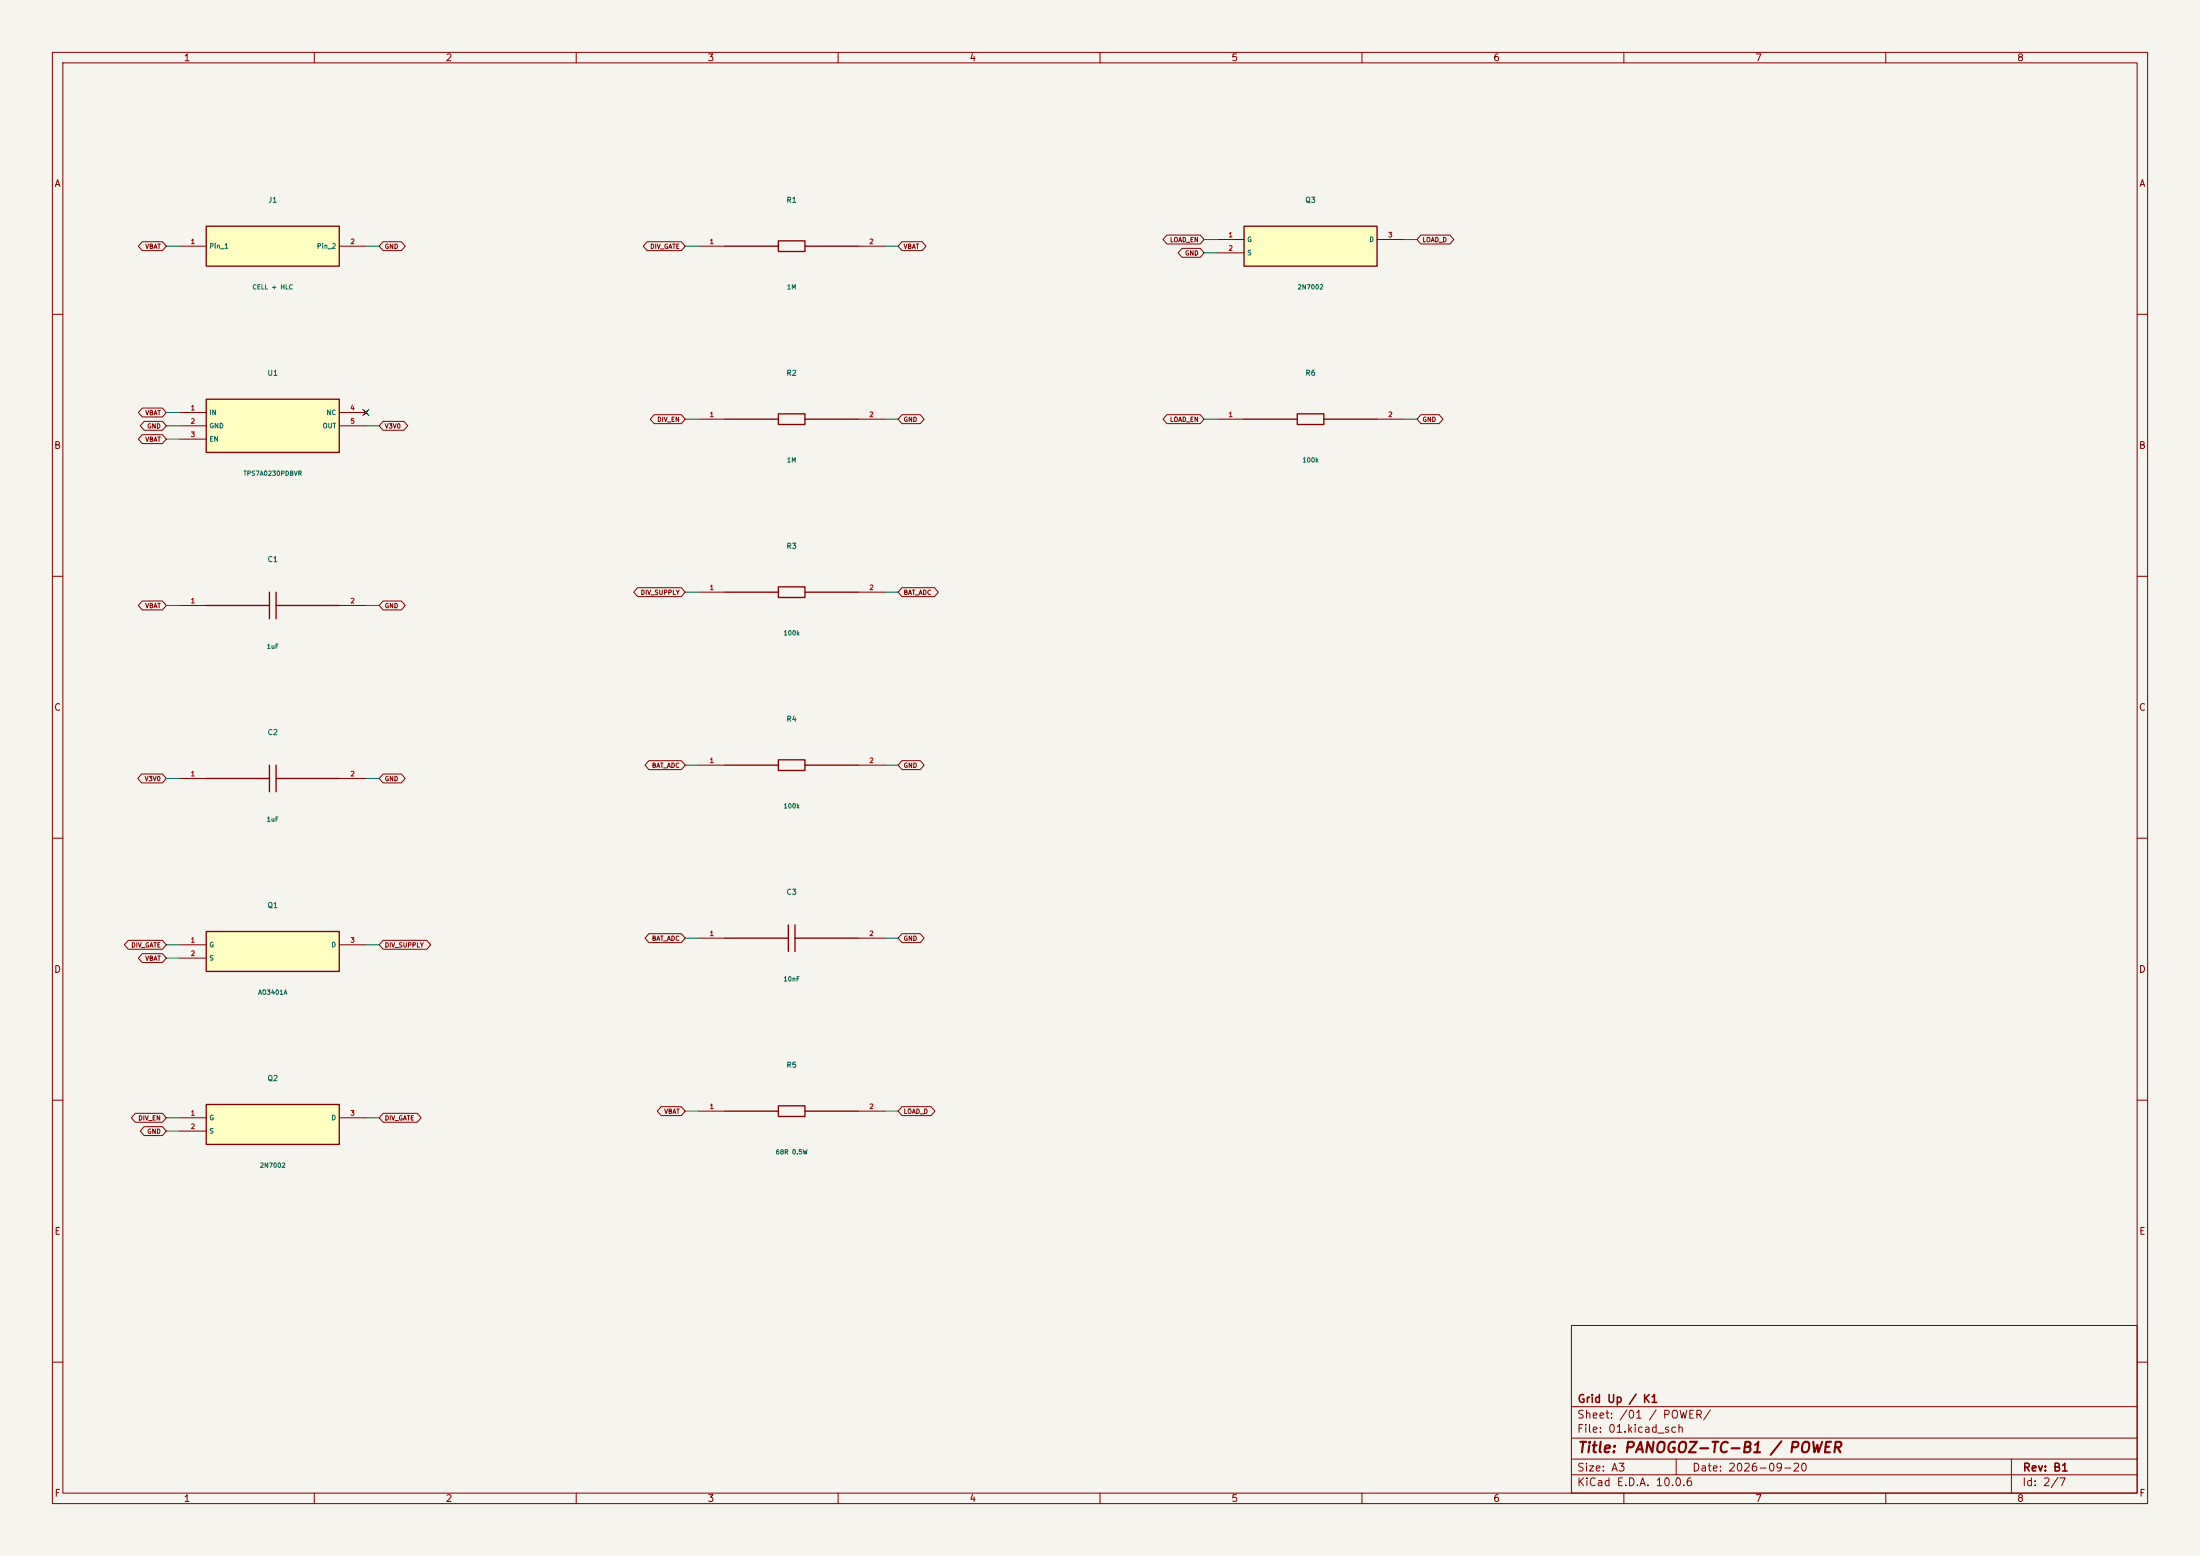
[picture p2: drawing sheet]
(kicad_sch (version 20250114) (generator "eeschema") (paper "A3") (title_block (title "PANOGOZ-TC-B1 / POWER") (date "2026-09-20") (rev "B1") (company "Grid Up / K1")) (lib_symbols (symbol "B1:J1" (pin_names (offset .5)) (in_bom yes) (on_board yes) (property "Reference" "U" (at 0 8.81 0) (effects (font (size 1 1)))) (property "Value" "CELL + HLC" (at 0 -6.8100000000000005 0) (effects (font (size 1 1)))) (symbol "J1_0_1" (rectangle (start -12.7 3.81) (end 12.7 -3.81) (stroke (width .254) (type default)) (fill (type background)))) (symbol "J1_1_1" (pin passive line (at -17.78 0.0 0) (length 5.08) (name "Pin_1" (effects (font (size .9 .9)))) (number "1" (effects (font (size .9 .9))))) (pin passive line (at 17.78 0.0 180) (length 5.08) (name "Pin_2" (effects (font (size .9 .9)))) (number "2" (effects (font (size .9 .9))))))) (symbol "B1:U1" (pin_names (offset .5)) (in_bom yes) (on_board yes) (property "Reference" "U" (at 0 10.08 0) (effects (font (size 1 1)))) (property "Value" "TPS7A0230PDBVR" (at 0 -8.08 0) (effects (font (size 1 1)))) (symbol "U1_0_1" (rectangle (start -12.7 5.08) (end 12.7 -5.08) (stroke (width .254) (type default)) (fill (type background)))) (symbol "U1_1_1" (pin power_in line (at -17.78 2.54 0) (length 5.08) (name "IN" (effects (font (size .9 .9)))) (number "1" (effects (font (size .9 .9))))) (pin power_in line (at -17.78 0.0 0) (length 5.08) (name "GND" (effects (font (size .9 .9)))) (number "2" (effects (font (size .9 .9))))) (pin input line (at -17.78 -2.54 0) (length 5.08) (name "EN" (effects (font (size .9 .9)))) (number "3" (effects (font (size .9 .9))))) (pin no_connect line (at 17.78 2.54 180) (length 5.08) (name "NC" (effects (font (size .9 .9)))) (number "4" (effects (font (size .9 .9))))) (pin power_out line (at 17.78 0.0 180) (length 5.08) (name "OUT" (effects (font (size .9 .9)))) (number "5" (effects (font (size .9 .9))))))) (symbol "B1:C1" (pin_names (offset .5)) (in_bom yes) (on_board yes) (property "Reference" "U" (at 0 8.81 0) (effects (font (size 1 1)))) (property "Value" "1uF" (at 0 -6.8100000000000005 0) (effects (font (size 1 1)))) (symbol "C1_0_1" (polyline (pts (xy -0.635 -2.54) (xy -0.635 2.54)) (stroke (width .254) (type default)) (fill (type none))) (polyline (pts (xy 0.635 -2.54) (xy 0.635 2.54)) (stroke (width .254) (type default)) (fill (type none))) (polyline (pts (xy -12.7 0) (xy -0.635 0)) (stroke (width .254) (type default)) (fill (type none))) (polyline (pts (xy 0.635 0) (xy 12.7 0)) (stroke (width .254) (type default)) (fill (type none)))) (symbol "C1_1_1" (pin passive line (at -17.78 0.0 0) (length 5.08) (name "" (effects (font (size .9 .9)))) (number "1" (effects (font (size .9 .9))))) (pin passive line (at 17.78 0.0 180) (length 5.08) (name "" (effects (font (size .9 .9)))) (number "2" (effects (font (size .9 .9))))))) (symbol "B1:C2" (pin_names (offset .5)) (in_bom yes) (on_board yes) (property "Reference" "U" (at 0 8.81 0) (effects (font (size 1 1)))) (property "Value" "1uF" (at 0 -6.8100000000000005 0) (effects (font (size 1 1)))) (symbol "C2_0_1" (polyline (pts (xy -0.635 -2.54) (xy -0.635 2.54)) (stroke (width .254) (type default)) (fill (type none))) (polyline (pts (xy 0.635 -2.54) (xy 0.635 2.54)) (stroke (width .254) (type default)) (fill (type none))) (polyline (pts (xy -12.7 0) (xy -0.635 0)) (stroke (width .254) (type default)) (fill (type none))) (polyline (pts (xy 0.635 0) (xy 12.7 0)) (stroke (width .254) (type default)) (fill (type none)))) (symbol "C2_1_1" (pin passive line (at -17.78 0.0 0) (length 5.08) (name "" (effects (font (size .9 .9)))) (number "1" (effects (font (size .9 .9))))) (pin passive line (at 17.78 0.0 180) (length 5.08) (name "" (effects (font (size .9 .9)))) (number "2" (effects (font (size .9 .9))))))) (symbol "B1:Q1" (pin_names (offset .5)) (in_bom yes) (on_board yes) (property "Reference" "U" (at 0 8.81 0) (effects (font (size 1 1)))) (property "Value" "AO3401A" (at 0 -6.8100000000000005 0) (effects (font (size 1 1)))) (symbol "Q1_0_1" (rectangle (start -12.7 3.81) (end 12.7 -3.81) (stroke (width .254) (type default)) (fill (type background)))) (symbol "Q1_1_1" (pin input line (at -17.78 1.27 0) (length 5.08) (name "G" (effects (font (size .9 .9)))) (number "1" (effects (font (size .9 .9))))) (pin passive line (at -17.78 -1.27 0) (length 5.08) (name "S" (effects (font (size .9 .9)))) (number "2" (effects (font (size .9 .9))))) (pin passive line (at 17.78 1.27 180) (length 5.08) (name "D" (effects (font (size .9 .9)))) (number "3" (effects (font (size .9 .9))))))) (symbol "B1:Q2" (pin_names (offset .5)) (in_bom yes) (on_board yes) (property "Reference" "U" (at 0 8.81 0) (effects (font (size 1 1)))) (property "Value" "2N7002" (at 0 -6.8100000000000005 0) (effects (font (size 1 1)))) (symbol "Q2_0_1" (rectangle (start -12.7 3.81) (end 12.7 -3.81) (stroke (width .254) (type default)) (fill (type background)))) (symbol "Q2_1_1" (pin input line (at -17.78 1.27 0) (length 5.08) (name "G" (effects (font (size .9 .9)))) (number "1" (effects (font (size .9 .9))))) (pin passive line (at -17.78 -1.27 0) (length 5.08) (name "S" (effects (font (size .9 .9)))) (number "2" (effects (font (size .9 .9))))) (pin passive line (at 17.78 1.27 180) (length 5.08) (name "D" (effects (font (size .9 .9)))) (number "3" (effects (font (size .9 .9))))))) (symbol "B1:R1" (pin_names (offset .5)) (in_bom yes) (on_board yes) (property "Reference" "U" (at 0 8.81 0) (effects (font (size 1 1)))) (property "Value" "1M" (at 0 -6.8100000000000005 0) (effects (font (size 1 1)))) (symbol "R1_0_1" (rectangle (start -2.54 1.016) (end 2.54 -1.016) (stroke (width .254) (type default)) (fill (type none))) (polyline (pts (xy -12.7 0) (xy -2.54 0)) (stroke (width .254) (type default)) (fill (type none))) (polyline (pts (xy 2.54 0) (xy 12.7 0)) (stroke (width .254) (type default)) (fill (type none)))) (symbol "R1_1_1" (pin passive line (at -17.78 0.0 0) (length 5.08) (name "" (effects (font (size .9 .9)))) (number "1" (effects (font (size .9 .9))))) (pin passive line (at 17.78 0.0 180) (length 5.08) (name "" (effects (font (size .9 .9)))) (number "2" (effects (font (size .9 .9))))))) (symbol "B1:R2" (pin_names (offset .5)) (in_bom yes) (on_board yes) (property "Reference" "U" (at 0 8.81 0) (effects (font (size 1 1)))) (property "Value" "1M" (at 0 -6.8100000000000005 0) (effects (font (size 1 1)))) (symbol "R2_0_1" (rectangle (start -2.54 1.016) (end 2.54 -1.016) (stroke (width .254) (type default)) (fill (type none))) (polyline (pts (xy -12.7 0) (xy -2.54 0)) (stroke (width .254) (type default)) (fill (type none))) (polyline (pts (xy 2.54 0) (xy 12.7 0)) (stroke (width .254) (type default)) (fill (type none)))) (symbol "R2_1_1" (pin passive line (at -17.78 0.0 0) (length 5.08) (name "" (effects (font (size .9 .9)))) (number "1" (effects (font (size .9 .9))))) (pin passive line (at 17.78 0.0 180) (length 5.08) (name "" (effects (font (size .9 .9)))) (number "2" (effects (font (size .9 .9))))))) (symbol "B1:R3" (pin_names (offset .5)) (in_bom yes) (on_board yes) (property "Reference" "U" (at 0 8.81 0) (effects (font (size 1 1)))) (property "Value" "100k" (at 0 -6.8100000000000005 0) (effects (font (size 1 1)))) (symbol "R3_0_1" (rectangle (start -2.54 1.016) (end 2.54 -1.016) (stroke (width .254) (type default)) (fill (type none))) (polyline (pts (xy -12.7 0) (xy -2.54 0)) (stroke (width .254) (type default)) (fill (type none))) (polyline (pts (xy 2.54 0) (xy 12.7 0)) (stroke (width .254) (type default)) (fill (type none)))) (symbol "R3_1_1" (pin passive line (at -17.78 0.0 0) (length 5.08) (name "" (effects (font (size .9 .9)))) (number "1" (effects (font (size .9 .9))))) (pin passive line (at 17.78 0.0 180) (length 5.08) (name "" (effects (font (size .9 .9)))) (number "2" (effects (font (size .9 .9))))))) (symbol "B1:R4" (pin_names (offset .5)) (in_bom yes) (on_board yes) (property "Reference" "U" (at 0 8.81 0) (effects (font (size 1 1)))) (property "Value" "100k" (at 0 -6.8100000000000005 0) (effects (font (size 1 1)))) (symbol "R4_0_1" (rectangle (start -2.54 1.016) (end 2.54 -1.016) (stroke (width .254) (type default)) (fill (type none))) (polyline (pts (xy -12.7 0) (xy -2.54 0)) (stroke (width .254) (type default)) (fill (type none))) (polyline (pts (xy 2.54 0) (xy 12.7 0)) (stroke (width .254) (type default)) (fill (type none)))) (symbol "R4_1_1" (pin passive line (at -17.78 0.0 0) (length 5.08) (name "" (effects (font (size .9 .9)))) (number "1" (effects (font (size .9 .9))))) (pin passive line (at 17.78 0.0 180) (length 5.08) (name "" (effects (font (size .9 .9)))) (number "2" (effects (font (size .9 .9))))))) (symbol "B1:C3" (pin_names (offset .5)) (in_bom yes) (on_board yes) (property "Reference" "U" (at 0 8.81 0) (effects (font (size 1 1)))) (property "Value" "10nF" (at 0 -6.8100000000000005 0) (effects (font (size 1 1)))) (symbol "C3_0_1" (polyline (pts (xy -0.635 -2.54) (xy -0.635 2.54)) (stroke (width .254) (type default)) (fill (type none))) (polyline (pts (xy 0.635 -2.54) (xy 0.635 2.54)) (stroke (width .254) (type default)) (fill (type none))) (polyline (pts (xy -12.7 0) (xy -0.635 0)) (stroke (width .254) (type default)) (fill (type none))) (polyline (pts (xy 0.635 0) (xy 12.7 0)) (stroke (width .254) (type default)) (fill (type none)))) (symbol "C3_1_1" (pin passive line (at -17.78 0.0 0) (length 5.08) (name "" (effects (font (size .9 .9)))) (number "1" (effects (font (size .9 .9))))) (pin passive line (at 17.78 0.0 180) (length 5.08) (name "" (effects (font (size .9 .9)))) (number "2" (effects (font (size .9 .9))))))) (symbol "B1:R5" (pin_names (offset .5)) (in_bom yes) (on_board yes) (property "Reference" "U" (at 0 8.81 0) (effects (font (size 1 1)))) (property "Value" "68R 0.5W" (at 0 -6.8100000000000005 0) (effects (font (size 1 1)))) (symbol "R5_0_1" (rectangle (start -2.54 1.016) (end 2.54 -1.016) (stroke (width .254) (type default)) (fill (type none))) (polyline (pts (xy -12.7 0) (xy -2.54 0)) (stroke (width .254) (type default)) (fill (type none))) (polyline (pts (xy 2.54 0) (xy 12.7 0)) (stroke (width .254) (type default)) (fill (type none)))) (symbol "R5_1_1" (pin passive line (at -17.78 0.0 0) (length 5.08) (name "" (effects (font (size .9 .9)))) (number "1" (effects (font (size .9 .9))))) (pin passive line (at 17.78 0.0 180) (length 5.08) (name "" (effects (font (size .9 .9)))) (number "2" (effects (font (size .9 .9))))))) (symbol "B1:Q3" (pin_names (offset .5)) (in_bom yes) (on_board yes) (property "Reference" "U" (at 0 8.81 0) (effects (font (size 1 1)))) (property "Value" "2N7002" (at 0 -6.8100000000000005 0) (effects (font (size 1 1)))) (symbol "Q3_0_1" (rectangle (start -12.7 3.81) (end 12.7 -3.81) (stroke (width .254) (type default)) (fill (type background)))) (symbol "Q3_1_1" (pin input line (at -17.78 1.27 0) (length 5.08) (name "G" (effects (font (size .9 .9)))) (number "1" (effects (font (size .9 .9))))) (pin passive line (at -17.78 -1.27 0) (length 5.08) (name "S" (effects (font (size .9 .9)))) (number "2" (effects (font (size .9 .9))))) (pin passive line (at 17.78 1.27 180) (length 5.08) (name "D" (effects (font (size .9 .9)))) (number "3" (effects (font (size .9 .9))))))) (symbol "B1:R6" (pin_names (offset .5)) (in_bom yes) (on_board yes) (property "Reference" "U" (at 0 8.81 0) (effects (font (size 1 1)))) (property "Value" "100k" (at 0 -6.8100000000000005 0) (effects (font (size 1 1)))) (symbol "R6_0_1" (rectangle (start -2.54 1.016) (end 2.54 -1.016) (stroke (width .254) (type default)) (fill (type none))) (polyline (pts (xy -12.7 0) (xy -2.54 0)) (stroke (width .254) (type default)) (fill (type none))) (polyline (pts (xy 2.54 0) (xy 12.7 0)) (stroke (width .254) (type default)) (fill (type none)))) (symbol "R6_1_1" (pin passive line (at -17.78 0.0 0) (length 5.08) (name "" (effects (font (size .9 .9)))) (number "1" (effects (font (size .9 .9))))) (pin passive line (at 17.78 0.0 180) (length 5.08) (name "" (effects (font (size .9 .9)))) (number "2" (effects (font (size .9 .9))))))))
(symbol (lib_id "B1:J1") (at 52.07 46.99 0) (unit 1) (in_bom yes) (on_board yes) (property "Reference" "J1" (at 52.07 38.18 0) (effects (font (size 1 1)) )) (property "Value" "CELL + HLC" (at 52.07 54.800000000000004 0) (effects (font (size 0.85 0.85)) )) (property "Footprint" "Connector_JST:JST_SH_SM02B-SRSS-TB_1x02-1MP_P1.00mm_Horizontal" (at 52.07 46.99 0) (effects (font (size 0.85 0.85)) (hide yes))) (property "MPN" "CELL + HLC" (at 52.07 46.99 0) (effects (font (size 0.85 0.85)) (hide yes))))
(wire (pts (xy 34.29 46.99) (xy 31.75 46.99)) (stroke (width 0) (type default)))
(global_label "VBAT" (shape bidirectional) (at 31.75 46.99 180) (effects (font (size .85 .85)) (justify right)) (property "Intersheetrefs" "${INTERSHEET_REFS}" (at 31.75 46.99 0) (effects (font (size 1 1)) (hide yes))))
(wire (pts (xy 69.85 46.99) (xy 72.39 46.99)) (stroke (width 0) (type default)))
(global_label "GND" (shape bidirectional) (at 72.39 46.99 0) (effects (font (size .85 .85)) (justify left)) (property "Intersheetrefs" "${INTERSHEET_REFS}" (at 72.39 46.99 0) (effects (font (size 1 1)) (hide yes))))
(symbol (lib_id "B1:U1") (at 52.07 81.27999999999999 0) (unit 1) (in_bom yes) (on_board yes) (property "Reference" "U1" (at 52.07 71.19999999999999 0) (effects (font (size 1 1)) )) (property "Value" "TPS7A0230PDBVR" (at 52.07 90.35999999999999 0) (effects (font (size 0.85 0.85)) )) (property "Footprint" "Package_TO_SOT_SMD:SOT-23-5" (at 52.07 81.27999999999999 0) (effects (font (size 0.85 0.85)) (hide yes))) (property "MPN" "TPS7A0230PDBVR" (at 52.07 81.27999999999999 0) (effects (font (size 0.85 0.85)) (hide yes))))
(wire (pts (xy 34.29 78.73999999999998) (xy 31.75 78.73999999999998)) (stroke (width 0) (type default)))
(global_label "VBAT" (shape bidirectional) (at 31.75 78.73999999999998 180) (effects (font (size .85 .85)) (justify right)) (property "Intersheetrefs" "${INTERSHEET_REFS}" (at 31.75 78.73999999999998 0) (effects (font (size 1 1)) (hide yes))))
(wire (pts (xy 34.29 81.27999999999999) (xy 31.75 81.27999999999999)) (stroke (width 0) (type default)))
(global_label "GND" (shape bidirectional) (at 31.75 81.27999999999999 180) (effects (font (size .85 .85)) (justify right)) (property "Intersheetrefs" "${INTERSHEET_REFS}" (at 31.75 81.27999999999999 0) (effects (font (size 1 1)) (hide yes))))
(wire (pts (xy 34.29 83.82) (xy 31.75 83.82)) (stroke (width 0) (type default)))
(global_label "VBAT" (shape bidirectional) (at 31.75 83.82 180) (effects (font (size .85 .85)) (justify right)) (property "Intersheetrefs" "${INTERSHEET_REFS}" (at 31.75 83.82 0) (effects (font (size 1 1)) (hide yes))))
(no_connect (at 69.85 78.73999999999998))
(wire (pts (xy 69.85 81.27999999999999) (xy 72.39 81.27999999999999)) (stroke (width 0) (type default)))
(global_label "V3V0" (shape bidirectional) (at 72.39 81.27999999999999 0) (effects (font (size .85 .85)) (justify left)) (property "Intersheetrefs" "${INTERSHEET_REFS}" (at 72.39 81.27999999999999 0) (effects (font (size 1 1)) (hide yes))))
(symbol (lib_id "B1:C1") (at 52.07 115.57 0) (unit 1) (in_bom yes) (on_board yes) (property "Reference" "C1" (at 52.07 106.75999999999999 0) (effects (font (size 1 1)) )) (property "Value" "1uF" (at 52.07 123.38 0) (effects (font (size 0.85 0.85)) )) (property "Footprint" "Capacitor_SMD:C_0402_1005Metric" (at 52.07 115.57 0) (effects (font (size 0.85 0.85)) (hide yes))) (property "MPN" "X7R 16V 1uF" (at 52.07 115.57 0) (effects (font (size 0.85 0.85)) (hide yes))))
(wire (pts (xy 34.29 115.57) (xy 31.75 115.57)) (stroke (width 0) (type default)))
(global_label "VBAT" (shape bidirectional) (at 31.75 115.57 180) (effects (font (size .85 .85)) (justify right)) (property "Intersheetrefs" "${INTERSHEET_REFS}" (at 31.75 115.57 0) (effects (font (size 1 1)) (hide yes))))
(wire (pts (xy 69.85 115.57) (xy 72.39 115.57)) (stroke (width 0) (type default)))
(global_label "GND" (shape bidirectional) (at 72.39 115.57 0) (effects (font (size .85 .85)) (justify left)) (property "Intersheetrefs" "${INTERSHEET_REFS}" (at 72.39 115.57 0) (effects (font (size 1 1)) (hide yes))))
(symbol (lib_id "B1:C2") (at 52.07 148.58999999999997 0) (unit 1) (in_bom yes) (on_board yes) (property "Reference" "C2" (at 52.07 139.77999999999997 0) (effects (font (size 1 1)) )) (property "Value" "1uF" (at 52.07 156.39999999999998 0) (effects (font (size 0.85 0.85)) )) (property "Footprint" "Capacitor_SMD:C_0402_1005Metric" (at 52.07 148.58999999999997 0) (effects (font (size 0.85 0.85)) (hide yes))) (property "MPN" "X7R 16V 1uF" (at 52.07 148.58999999999997 0) (effects (font (size 0.85 0.85)) (hide yes))))
(wire (pts (xy 34.29 148.58999999999997) (xy 31.75 148.58999999999997)) (stroke (width 0) (type default)))
(global_label "V3V0" (shape bidirectional) (at 31.75 148.58999999999997 180) (effects (font (size .85 .85)) (justify right)) (property "Intersheetrefs" "${INTERSHEET_REFS}" (at 31.75 148.58999999999997 0) (effects (font (size 1 1)) (hide yes))))
(wire (pts (xy 69.85 148.58999999999997) (xy 72.39 148.58999999999997)) (stroke (width 0) (type default)))
(global_label "GND" (shape bidirectional) (at 72.39 148.58999999999997 0) (effects (font (size .85 .85)) (justify left)) (property "Intersheetrefs" "${INTERSHEET_REFS}" (at 72.39 148.58999999999997 0) (effects (font (size 1 1)) (hide yes))))
(symbol (lib_id "B1:Q1") (at 52.07 181.60999999999996 0) (unit 1) (in_bom yes) (on_board yes) (property "Reference" "Q1" (at 52.07 172.79999999999995 0) (effects (font (size 1 1)) )) (property "Value" "AO3401A" (at 52.07 189.41999999999996 0) (effects (font (size 0.85 0.85)) )) (property "Footprint" "Package_TO_SOT_SMD:SOT-23" (at 52.07 181.60999999999996 0) (effects (font (size 0.85 0.85)) (hide yes))) (property "MPN" "AO3401A" (at 52.07 181.60999999999996 0) (effects (font (size 0.85 0.85)) (hide yes))))
(wire (pts (xy 34.29 180.33999999999995) (xy 31.75 180.33999999999995)) (stroke (width 0) (type default)))
(global_label "DIV_GATE" (shape bidirectional) (at 31.75 180.33999999999995 180) (effects (font (size .85 .85)) (justify right)) (property "Intersheetrefs" "${INTERSHEET_REFS}" (at 31.75 180.33999999999995 0) (effects (font (size 1 1)) (hide yes))))
(wire (pts (xy 34.29 182.87999999999997) (xy 31.75 182.87999999999997)) (stroke (width 0) (type default)))
(global_label "VBAT" (shape bidirectional) (at 31.75 182.87999999999997 180) (effects (font (size .85 .85)) (justify right)) (property "Intersheetrefs" "${INTERSHEET_REFS}" (at 31.75 182.87999999999997 0) (effects (font (size 1 1)) (hide yes))))
(wire (pts (xy 69.85 180.33999999999995) (xy 72.39 180.33999999999995)) (stroke (width 0) (type default)))
(global_label "DIV_SUPPLY" (shape bidirectional) (at 72.39 180.33999999999995 0) (effects (font (size .85 .85)) (justify left)) (property "Intersheetrefs" "${INTERSHEET_REFS}" (at 72.39 180.33999999999995 0) (effects (font (size 1 1)) (hide yes))))
(symbol (lib_id "B1:Q2") (at 52.07 214.62999999999994 0) (unit 1) (in_bom yes) (on_board yes) (property "Reference" "Q2" (at 52.07 205.81999999999994 0) (effects (font (size 1 1)) )) (property "Value" "2N7002" (at 52.07 222.43999999999994 0) (effects (font (size 0.85 0.85)) )) (property "Footprint" "Package_TO_SOT_SMD:SOT-23" (at 52.07 214.62999999999994 0) (effects (font (size 0.85 0.85)) (hide yes))) (property "MPN" "2N7002" (at 52.07 214.62999999999994 0) (effects (font (size 0.85 0.85)) (hide yes))))
(wire (pts (xy 34.29 213.35999999999993) (xy 31.75 213.35999999999993)) (stroke (width 0) (type default)))
(global_label "DIV_EN" (shape bidirectional) (at 31.75 213.35999999999993 180) (effects (font (size .85 .85)) (justify right)) (property "Intersheetrefs" "${INTERSHEET_REFS}" (at 31.75 213.35999999999993 0) (effects (font (size 1 1)) (hide yes))))
(wire (pts (xy 34.29 215.89999999999995) (xy 31.75 215.89999999999995)) (stroke (width 0) (type default)))
(global_label "GND" (shape bidirectional) (at 31.75 215.89999999999995 180) (effects (font (size .85 .85)) (justify right)) (property "Intersheetrefs" "${INTERSHEET_REFS}" (at 31.75 215.89999999999995 0) (effects (font (size 1 1)) (hide yes))))
(wire (pts (xy 69.85 213.35999999999993) (xy 72.39 213.35999999999993)) (stroke (width 0) (type default)))
(global_label "DIV_GATE" (shape bidirectional) (at 72.39 213.35999999999993 0) (effects (font (size .85 .85)) (justify left)) (property "Intersheetrefs" "${INTERSHEET_REFS}" (at 72.39 213.35999999999993 0) (effects (font (size 1 1)) (hide yes))))
(symbol (lib_id "B1:R1") (at 151.13 46.99 0) (unit 1) (in_bom yes) (on_board yes) (property "Reference" "R1" (at 151.13 38.18 0) (effects (font (size 1 1)) )) (property "Value" "1M" (at 151.13 54.800000000000004 0) (effects (font (size 0.85 0.85)) )) (property "Footprint" "Resistor_SMD:R_0402_1005Metric" (at 151.13 46.99 0) (effects (font (size 0.85 0.85)) (hide yes))) (property "MPN" "1% thick film 1M" (at 151.13 46.99 0) (effects (font (size 0.85 0.85)) (hide yes))))
(wire (pts (xy 133.35 46.99) (xy 130.81 46.99)) (stroke (width 0) (type default)))
(global_label "DIV_GATE" (shape bidirectional) (at 130.81 46.99 180) (effects (font (size .85 .85)) (justify right)) (property "Intersheetrefs" "${INTERSHEET_REFS}" (at 130.81 46.99 0) (effects (font (size 1 1)) (hide yes))))
(wire (pts (xy 168.91 46.99) (xy 171.45 46.99)) (stroke (width 0) (type default)))
(global_label "VBAT" (shape bidirectional) (at 171.45 46.99 0) (effects (font (size .85 .85)) (justify left)) (property "Intersheetrefs" "${INTERSHEET_REFS}" (at 171.45 46.99 0) (effects (font (size 1 1)) (hide yes))))
(symbol (lib_id "B1:R2") (at 151.13 80.00999999999999 0) (unit 1) (in_bom yes) (on_board yes) (property "Reference" "R2" (at 151.13 71.19999999999999 0) (effects (font (size 1 1)) )) (property "Value" "1M" (at 151.13 87.82 0) (effects (font (size 0.85 0.85)) )) (property "Footprint" "Resistor_SMD:R_0402_1005Metric" (at 151.13 80.00999999999999 0) (effects (font (size 0.85 0.85)) (hide yes))) (property "MPN" "1% thick film 1M" (at 151.13 80.00999999999999 0) (effects (font (size 0.85 0.85)) (hide yes))))
(wire (pts (xy 133.35 80.00999999999999) (xy 130.81 80.00999999999999)) (stroke (width 0) (type default)))
(global_label "DIV_EN" (shape bidirectional) (at 130.81 80.00999999999999 180) (effects (font (size .85 .85)) (justify right)) (property "Intersheetrefs" "${INTERSHEET_REFS}" (at 130.81 80.00999999999999 0) (effects (font (size 1 1)) (hide yes))))
(wire (pts (xy 168.91 80.00999999999999) (xy 171.45 80.00999999999999)) (stroke (width 0) (type default)))
(global_label "GND" (shape bidirectional) (at 171.45 80.00999999999999 0) (effects (font (size .85 .85)) (justify left)) (property "Intersheetrefs" "${INTERSHEET_REFS}" (at 171.45 80.00999999999999 0) (effects (font (size 1 1)) (hide yes))))
(symbol (lib_id "B1:R3") (at 151.13 113.02999999999999 0) (unit 1) (in_bom yes) (on_board yes) (property "Reference" "R3" (at 151.13 104.21999999999998 0) (effects (font (size 1 1)) )) (property "Value" "100k" (at 151.13 120.83999999999999 0) (effects (font (size 0.85 0.85)) )) (property "Footprint" "Resistor_SMD:R_0402_1005Metric" (at 151.13 113.02999999999999 0) (effects (font (size 0.85 0.85)) (hide yes))) (property "MPN" "1% thick film 100k" (at 151.13 113.02999999999999 0) (effects (font (size 0.85 0.85)) (hide yes))))
(wire (pts (xy 133.35 113.02999999999999) (xy 130.81 113.02999999999999)) (stroke (width 0) (type default)))
(global_label "DIV_SUPPLY" (shape bidirectional) (at 130.81 113.02999999999999 180) (effects (font (size .85 .85)) (justify right)) (property "Intersheetrefs" "${INTERSHEET_REFS}" (at 130.81 113.02999999999999 0) (effects (font (size 1 1)) (hide yes))))
(wire (pts (xy 168.91 113.02999999999999) (xy 171.45 113.02999999999999)) (stroke (width 0) (type default)))
(global_label "BAT_ADC" (shape bidirectional) (at 171.45 113.02999999999999 0) (effects (font (size .85 .85)) (justify left)) (property "Intersheetrefs" "${INTERSHEET_REFS}" (at 171.45 113.02999999999999 0) (effects (font (size 1 1)) (hide yes))))
(symbol (lib_id "B1:R4") (at 151.13 146.04999999999998 0) (unit 1) (in_bom yes) (on_board yes) (property "Reference" "R4" (at 151.13 137.23999999999998 0) (effects (font (size 1 1)) )) (property "Value" "100k" (at 151.13 153.85999999999999 0) (effects (font (size 0.85 0.85)) )) (property "Footprint" "Resistor_SMD:R_0402_1005Metric" (at 151.13 146.04999999999998 0) (effects (font (size 0.85 0.85)) (hide yes))) (property "MPN" "1% thick film 100k" (at 151.13 146.04999999999998 0) (effects (font (size 0.85 0.85)) (hide yes))))
(wire (pts (xy 133.35 146.04999999999998) (xy 130.81 146.04999999999998)) (stroke (width 0) (type default)))
(global_label "BAT_ADC" (shape bidirectional) (at 130.81 146.04999999999998 180) (effects (font (size .85 .85)) (justify right)) (property "Intersheetrefs" "${INTERSHEET_REFS}" (at 130.81 146.04999999999998 0) (effects (font (size 1 1)) (hide yes))))
(wire (pts (xy 168.91 146.04999999999998) (xy 171.45 146.04999999999998)) (stroke (width 0) (type default)))
(global_label "GND" (shape bidirectional) (at 171.45 146.04999999999998 0) (effects (font (size .85 .85)) (justify left)) (property "Intersheetrefs" "${INTERSHEET_REFS}" (at 171.45 146.04999999999998 0) (effects (font (size 1 1)) (hide yes))))
(symbol (lib_id "B1:C3") (at 151.13 179.07 0) (unit 1) (in_bom yes) (on_board yes) (property "Reference" "C3" (at 151.13 170.26 0) (effects (font (size 1 1)) )) (property "Value" "10nF" (at 151.13 186.88 0) (effects (font (size 0.85 0.85)) )) (property "Footprint" "Capacitor_SMD:C_0402_1005Metric" (at 151.13 179.07 0) (effects (font (size 0.85 0.85)) (hide yes))) (property "MPN" "X7R 16V 10nF" (at 151.13 179.07 0) (effects (font (size 0.85 0.85)) (hide yes))))
(wire (pts (xy 133.35 179.07) (xy 130.81 179.07)) (stroke (width 0) (type default)))
(global_label "BAT_ADC" (shape bidirectional) (at 130.81 179.07 180) (effects (font (size .85 .85)) (justify right)) (property "Intersheetrefs" "${INTERSHEET_REFS}" (at 130.81 179.07 0) (effects (font (size 1 1)) (hide yes))))
(wire (pts (xy 168.91 179.07) (xy 171.45 179.07)) (stroke (width 0) (type default)))
(global_label "GND" (shape bidirectional) (at 171.45 179.07 0) (effects (font (size .85 .85)) (justify left)) (property "Intersheetrefs" "${INTERSHEET_REFS}" (at 171.45 179.07 0) (effects (font (size 1 1)) (hide yes))))
(symbol (lib_id "B1:R5") (at 151.13 212.08999999999997 0) (unit 1) (in_bom yes) (on_board yes) (property "Reference" "R5" (at 151.13 203.27999999999997 0) (effects (font (size 1 1)) )) (property "Value" "68R 0.5W" (at 151.13 219.89999999999998 0) (effects (font (size 0.85 0.85)) )) (property "Footprint" "Resistor_SMD:R_1210_3225Metric" (at 151.13 212.08999999999997 0) (effects (font (size 0.85 0.85)) (hide yes))) (property "MPN" "1% thick film 68R 0.5W" (at 151.13 212.08999999999997 0) (effects (font (size 0.85 0.85)) (hide yes))))
(wire (pts (xy 133.35 212.08999999999997) (xy 130.81 212.08999999999997)) (stroke (width 0) (type default)))
(global_label "VBAT" (shape bidirectional) (at 130.81 212.08999999999997 180) (effects (font (size .85 .85)) (justify right)) (property "Intersheetrefs" "${INTERSHEET_REFS}" (at 130.81 212.08999999999997 0) (effects (font (size 1 1)) (hide yes))))
(wire (pts (xy 168.91 212.08999999999997) (xy 171.45 212.08999999999997)) (stroke (width 0) (type default)))
(global_label "LOAD_D" (shape bidirectional) (at 171.45 212.08999999999997 0) (effects (font (size .85 .85)) (justify left)) (property "Intersheetrefs" "${INTERSHEET_REFS}" (at 171.45 212.08999999999997 0) (effects (font (size 1 1)) (hide yes))))
(symbol (lib_id "B1:Q3") (at 250.19 46.99 0) (unit 1) (in_bom yes) (on_board yes) (property "Reference" "Q3" (at 250.19 38.18 0) (effects (font (size 1 1)) )) (property "Value" "2N7002" (at 250.19 54.800000000000004 0) (effects (font (size 0.85 0.85)) )) (property "Footprint" "Package_TO_SOT_SMD:SOT-23" (at 250.19 46.99 0) (effects (font (size 0.85 0.85)) (hide yes))) (property "MPN" "2N7002" (at 250.19 46.99 0) (effects (font (size 0.85 0.85)) (hide yes))))
(wire (pts (xy 232.41 45.72) (xy 229.87 45.72)) (stroke (width 0) (type default)))
(global_label "LOAD_EN" (shape bidirectional) (at 229.87 45.72 180) (effects (font (size .85 .85)) (justify right)) (property "Intersheetrefs" "${INTERSHEET_REFS}" (at 229.87 45.72 0) (effects (font (size 1 1)) (hide yes))))
(wire (pts (xy 232.41 48.260000000000005) (xy 229.87 48.260000000000005)) (stroke (width 0) (type default)))
(global_label "GND" (shape bidirectional) (at 229.87 48.260000000000005 180) (effects (font (size .85 .85)) (justify right)) (property "Intersheetrefs" "${INTERSHEET_REFS}" (at 229.87 48.260000000000005 0) (effects (font (size 1 1)) (hide yes))))
(wire (pts (xy 267.97 45.72) (xy 270.51000000000005 45.72)) (stroke (width 0) (type default)))
(global_label "LOAD_D" (shape bidirectional) (at 270.51000000000005 45.72 0) (effects (font (size .85 .85)) (justify left)) (property "Intersheetrefs" "${INTERSHEET_REFS}" (at 270.51000000000005 45.72 0) (effects (font (size 1 1)) (hide yes))))
(symbol (lib_id "B1:R6") (at 250.19 80.00999999999999 0) (unit 1) (in_bom yes) (on_board yes) (property "Reference" "R6" (at 250.19 71.19999999999999 0) (effects (font (size 1 1)) )) (property "Value" "100k" (at 250.19 87.82 0) (effects (font (size 0.85 0.85)) )) (property "Footprint" "Resistor_SMD:R_0402_1005Metric" (at 250.19 80.00999999999999 0) (effects (font (size 0.85 0.85)) (hide yes))) (property "MPN" "1% thick film 100k" (at 250.19 80.00999999999999 0) (effects (font (size 0.85 0.85)) (hide yes))))
(wire (pts (xy 232.41 80.00999999999999) (xy 229.87 80.00999999999999)) (stroke (width 0) (type default)))
(global_label "LOAD_EN" (shape bidirectional) (at 229.87 80.00999999999999 180) (effects (font (size .85 .85)) (justify right)) (property "Intersheetrefs" "${INTERSHEET_REFS}" (at 229.87 80.00999999999999 0) (effects (font (size 1 1)) (hide yes))))
(wire (pts (xy 267.97 80.00999999999999) (xy 270.51000000000005 80.00999999999999)) (stroke (width 0) (type default)))
(global_label "GND" (shape bidirectional) (at 270.51000000000005 80.00999999999999 0) (effects (font (size .85 .85)) (justify left)) (property "Intersheetrefs" "${INTERSHEET_REFS}" (at 270.51000000000005 80.00999999999999 0) (effects (font (size 1 1)) (hide yes)))))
